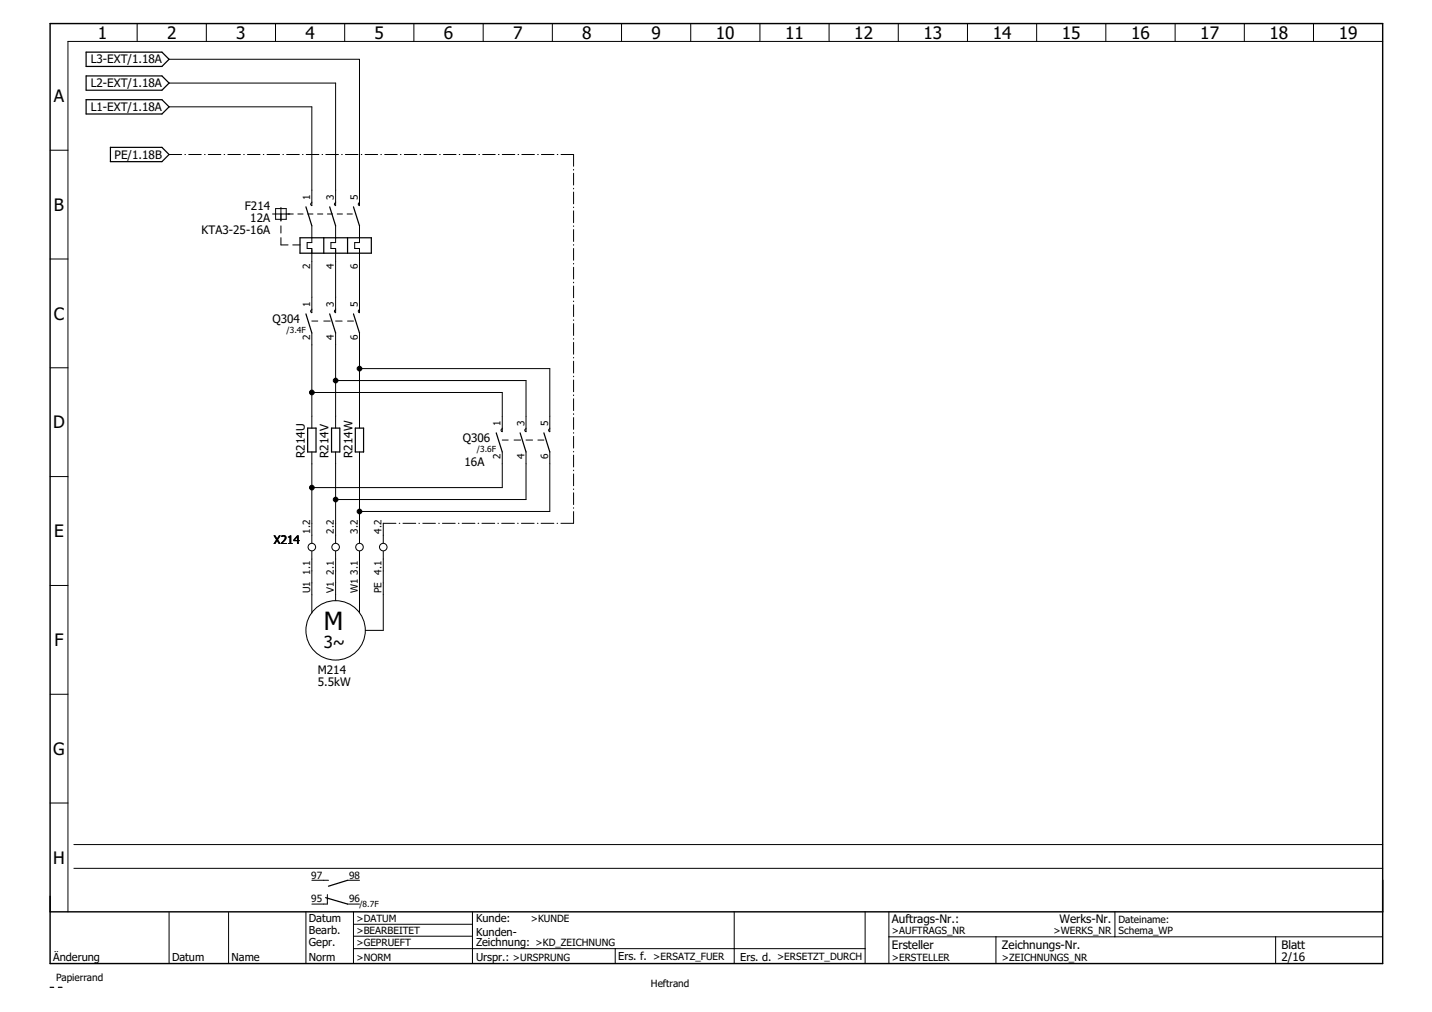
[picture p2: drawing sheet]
<svg xmlns="http://www.w3.org/2000/svg" width="297mm" height="210mm" viewBox="0 0 297 210" stroke-linecap="round" stroke-linejoin="round" font-family="sans-serif">
<g fill="none" stroke="#000" stroke-width=".25">
<path d="M17.9 10.8h15.7l1.5 1.5-1.5 1.5h-15.7zM17.9 15.7h15.7l1.5 1.5-1.5 1.5h-15.7zM17.9 20.7h15.7l1.5 1.5-1.5 1.4h-15.7zM22.9 30.6h10.7l1.5 1.4-1.5 1.5h-10.7zM62.2 49.3h14.8v3.2h-14.8zM63.5 42.9l1.2 3.9M67.2 49.3v3.2M68.4 42.9l1.2 3.9M72.1 49.3v3.2M73.3 42.9l1.3 3.9M63.5 65.1l1.2 4M68.4 65.1l1.2 4"/>
<path d="M73.3 65.1l1.3 4M63.8 88.8h1.8v4.9h-1.8zM68.8 88.8h1.7v4.9h-1.7zM73.7 88.8h1.7v4.9h-1.7zM102.9 89.8l1.3 3.9M107.9 89.8l1.2 3.9M112.8 89.8l1.2 3.9M67.5 186.2l4.6 1.3M72.1 182.6l-4 1.2M10.4 204.8h.7M12.1 204.8h.8"/>
</g>
<g fill="none" stroke="#000" stroke-width=".21">
<path d="M28.4 4.9v3.7M35.1 17.2h34.5v25.5l-.2-.3 .2-.4M35.1 12.3h39.5v30.4l-.3-.3 .3-.4M42.8 4.9v3.7M57.1 4.9v3.7M71.5 4.9v3.7M85.9 4.9v3.7M100.2 4.9v3.7M114.6 4.9v3.7M128.9 4.9v3.7M143.3 4.9v3.7M157.6 4.9v3.7"/>
<path d="M172 4.9v3.7M186.3 4.9v3.7M200.7 4.9v3.7M215 4.9v3.7M229.4 4.9v3.7M243.8 4.9v3.7M258.1 4.9v3.7M272.5 4.9v3.7M286.8 8.6h-272.7v180.5M10.4 31.2h3.7M35.1 22.2h29.6v20.5l-.3-.3 .3-.4M35.1 32h2.6"/>
<path d="M38.4 32h.1M39.1 32h2.6M42.4 32h.1M43.2 32h2.6M46.5 32h.1M47.3 32h2.6M50.5 32h.2M51.3 32h2.6M54.6 32h.1M55.4 32h2.6M58.7 32h.1M59.5 32h2.6"/>
<path d="M62.7 32h.2M63.5 32h2.6M66.8 32h.1M67.6 32h2.6M70.9 32h.1M71.6 32h2.7M74.9 32h.2M75.7 32h2.6M79 32h.1M79.8 32h2.6M83.1 32h.1M83.9 32h2.6"/>
<path d="M87.1 32h.1M87.9 32h2.6M91.2 32h.1M92 32h2.6M95.2 32h.2M96.1 32h2.6M99.3 32h.2M100.1 32h2.6M103.4 32h.1M104.2 32h2.6M107.4 32h.2M108.2 32h2.6"/>
<path d="M111.5 32h.2M112.3 32h2.6M115.6 32h.1M116.4 32h2.6v2.5M119 35.1v.2M119 35.9v2.5M119 39.1v.1M119 39.8v2.5M10.4 53.7h3.7M56.5 44.4h4.3M57.2 43.3h2.2v2.2h-2.2zM58.3 43v2.9"/>
<path d="M58.3 46.8v1.5M58.3 49.3v1.5h1.5M60.7 50.8h1.5M61.8 44.4h1.1M63.8 44.4h1.1M64.7 46.8v3.5h-1v1.2h1v13.4l-.3-.3 .3-.4M65.9 44.4h1.1M67.9 44.4h1.1M69.6 46.8v3.5h-1v1.2h1v13.4l-.2-.3 .2-.4M70 44.4h1M72 44.4h1.1M74.6 46.8v3.5h-1v1.2h1v13.4l-.3-.3 .3-.4"/>
<path d="M119 42.9v.2M119 43.7v2.5M119 46.8v.2M119 47.6v2.5M119 50.7v.2M119 51.5v2.5M119 54.6v.2M119 55.4v2.5M119 58.5v.2M119 59.3v2.5M10.4 76.3h3.7M64.7 69.1v19.7"/>
<path d="M64.7 66.6h1.2M67.2 66.6h1.3M69.6 78.9h39.5v10.6l-.2-.3 .2-.3M69.6 69.1v19.7M69.6 66.6h1.4M72.1 66.6h1.2M74.6 76.5h39.4v13l-.2-.3 .2-.3M74.6 69.1v19.7M119 62.4v.2M119 63.2v2.5M119 66.3v.2M119 67.1v2.5"/>
<path d="M119 70.2v.2M119 71v2.5M119 74.1v.2M119 74.9v2.5M119 78v.1M119 78.8v2.5M10.4 98.8h3.7M64.7 81.4h39.5v8.1l-.3-.3 .3-.3M64.7 93.7v18.9M69.6 93.7v18.9M74.6 93.7v18.9M104.2 91.3h1.2"/>
<path d="M104.2 93.7v7.4h-39.5M106.6 91.3h1.4M109.1 91.3h1.4M109.1 93.7v9.9h-39.5M111.6 91.3h1.2M114 93.7v12.4h-39.4M119 81.9v.2M119 82.7v2.5M119 85.8v.2M119 86.6v2.4M119 89.7v.2M119 90.5v2.4"/>
<path d="M119 93.6v.1M119 94.4v2.5M119 97.5v.1M119 98.3v2.5M64.7 114.3v12.9M69.6 114.3v10.3M74.6 114.3v12.8M79.5 114.3v16.4h-3.7M82.1 108.5h-2.6v4.1M82.8 108.5h.1M83.6 108.5h2.6M86.9 108.5h.1"/>
<path d="M87.7 108.5h2.6M91 108.5h.1M91.8 108.5h2.6M95.1 108.5h.1M95.9 108.5h2.6M99.2 108.5h.1M100 108.5h2.6M103.3 108.5h.1M104.1 108.5h2.6M107.4 108.5h.1M108.2 108.5h2.6M111.5 108.5h.1"/>
<path d="M112.2 108.5h2.7M115.5 108.5h.2M119 106.1v2.4h-2.6M119 101.4v.1M119 102.2v2.4M119 105.3v.1M10.4 121.4h3.7M10.4 144h3.7M10.4 166.6h3.7M15.3 175.2h271.5M15.3 180.1h271.5M35.1 189.3v10.6"/>
<path d="M47.4 189.3v10.6M63.5 189.1v10.8M64.7 182.6h3.4M67.9 185.5v2h-3.2M72.1 182.6h2.5M72.1 187.5h2.5M73.3 189.1v10.8M73.3 196.8h106.2M73.3 191.7h24.7M73.3 194.2h24.7M98 189.1v10.8M127.6 196.8v3.1"/>
<path d="M152.3 189.1v10.8M179.5 189.1v10.8M184.4 194.3h102.3M184.4 189.1v10.8M206.6 194.3v5.6M231.3 189.1v5.2M264.6 194.3v5.6"/>
<circle cx="64.7" cy="113.5" r=".78"/>
<circle cx="69.6" cy="113.5" r=".78"/>
<circle cx="74.6" cy="113.5" r=".78"/>
<circle cx="79.5" cy="113.5" r=".78"/>
<circle cx="69.6" cy="130.7" r="6.2"/>
</g>
<path d="M10.4 4.9h276.4v195h-276.4zM10.4 189.1h276.4" fill="none" stroke="#000" stroke-width=".3"/>
<g fill="#000" stroke="#000" stroke-width=".21">
<circle cx="69.6" cy="78.9" r=".49"/>
<circle cx="74.6" cy="76.5" r=".49"/>
<circle cx="64.7" cy="81.4" r=".49"/>
<circle cx="64.7" cy="101.1" r=".49"/>
<circle cx="69.6" cy="103.6" r=".49"/>
<circle cx="74.6" cy="106.1" r=".49"/>
</g>
<text font-size="5.2" x="67.2" y="130.8">M</text>
<g font-size="3.6">
<text x="20.3" y="8">1</text>
<text x="34.7" y="8">2</text>
<text x="49" y="8">3</text>
<text x="63.4" y="8">4</text>
<text x="77.7" y="8">5</text>
<text x="92.1" y="8">6</text>
<text x="106.4" y="8">7</text>
<text x="120.8" y="8">8</text>
<text x="135.1" y="8">9</text>
<text x="148.5" y="8">10</text>
<text x="162.9" y="8">11</text>
<text x="177.2" y="8">12</text>
<text x="191.6" y="8">13</text>
<text x="205.9" y="8">14</text>
<text x="220.3" y="8">15</text>
<text x="234.6" y="8">16</text>
<text x="249" y="8">17</text>
<text x="263.3" y="8">18</text>
<text x="277.7" y="8">19</text>
<text x="11.2" y="21.1">A</text>
<text x="11.2" y="43.7">B</text>
<text x="11.2" y="66.3">C</text>
<text x="11" y="88.8">D</text>
<text x="11.2" y="111.4">E</text>
<text x="11.3" y="134">F</text>
<text x="11.1" y="156.5">G</text>
<text x="11" y="179.1">H</text>
</g>
<text font-size="3.5" x="67.2" y="134.5">3~</text>
<g font-size="2.4">
<text x="18.8" y="13.2">L3-EXT/1.18A</text>
<text x="18.8" y="23">L1-EXT/1.18A</text>
<text x="18.8" y="18.1">L2-EXT/1.18A</text>
<text x="23.8" y="32.9">PE/1.18B</text>
<text x="50.8" y="43.6">F214</text>
<text x="51.9" y="46.1">12A</text>
<text x="41.8" y="48.6">KTA3-25-16A</text>
<text x="56.5" y="67.1">Q304</text>
<text x="63.2" y="95" transform="rotate(-90 63.2 95)">R214U</text>
<text x="68.2" y="95" transform="rotate(-90 68.2 95)">R214V</text>
<text x="73.1" y="95" transform="rotate(-90 73.1 95)">R214W</text>
<text x="96" y="91.8">Q306</text>
<text x="96.3" y="96.7">16A</text>
<text x="56.8" y="112.7">X214</text>
<text x="65.9" y="142.4">5.5kW</text>
<text x="65.9" y="139.9">M214</text>
<text x="185" y="191.3">Auftrags-Nr.:</text>
<text x="219.8" y="191.3">Werks-Nr.</text>
<text x="185" y="196.8">Ersteller</text>
<text x="207.8" y="196.8">Zeichnungs-Nr.</text>
<text x="265.8" y="196.8">Blatt</text>
<text x="265.8" y="199.2">2/16</text>
</g>
<g font-size="2.3">
<text x="64.1" y="191.2">Datum</text>
<text x="98.7" y="191.2">Kunde:</text>
<text x="64.1" y="196.2">Gepr.</text>
<text x="64.1" y="193.7">Bearb.</text>
<text x="98.7" y="194.1">Kunden-</text>
<text x="98.7" y="196.2">Zeichnung: &gt;KD_ZEICHNUNG</text>
<text x="11" y="199.2">Änderung</text>
<text x="35.7" y="199.2">Datum</text>
<text x="48" y="199.2">Name</text>
<text x="64.1" y="199.2">Norm</text>
<text x="98.7" y="199.2">Urspr.: &gt;URSPRUNG</text>
<text x="128.2" y="199.1">Ers. f. &gt;ERSATZ_FUER</text>
<text x="153.5" y="199.2">Ers. d. &gt;ERSETZT_DURCH</text>
</g>
<g font-size="2.1">
<text x="64.3" y="41.6" transform="rotate(-90 64.3 41.6)">1</text>
<text x="69.3" y="41.6" transform="rotate(-90 69.3 41.6)">3</text>
<text x="74.2" y="41.6" transform="rotate(-90 74.2 41.6)">5</text>
<text x="64.3" y="55.7" transform="rotate(-90 64.3 55.7)">2</text>
<text x="69.3" y="55.7" transform="rotate(-90 69.3 55.7)">4</text>
<text x="74.2" y="55.7" transform="rotate(-90 74.2 55.7)">6</text>
<text x="64.3" y="63.8" transform="rotate(-90 64.3 63.8)">1</text>
<text x="69.3" y="63.8" transform="rotate(-90 69.3 63.8)">3</text>
<text x="74.2" y="63.8" transform="rotate(-90 74.2 63.8)">5</text>
<text x="64.3" y="70.5" transform="rotate(-90 64.3 70.5)">2</text>
<text x="69.3" y="70.5" transform="rotate(-90 69.3 70.5)">4</text>
<text x="74.2" y="70.5" transform="rotate(-90 74.2 70.5)">6</text>
<text x="103.8" y="88.5" transform="rotate(-90 103.8 88.5)">1</text>
<text x="108.8" y="88.5" transform="rotate(-90 108.8 88.5)">3</text>
<text x="113.7" y="88.5" transform="rotate(-90 113.7 88.5)">5</text>
<text x="103.8" y="95.2" transform="rotate(-90 103.8 95.2)">2</text>
<text x="108.8" y="95.2" transform="rotate(-90 108.8 95.2)">4</text>
<text x="113.7" y="95.2" transform="rotate(-90 113.7 95.2)">6</text>
<text x="64.3" y="110.7" transform="rotate(-90 64.3 110.7)">1.2</text>
<text x="69.3" y="110.7" transform="rotate(-90 69.3 110.7)">2.2</text>
<text x="74.2" y="110.7" transform="rotate(-90 74.2 110.7)">3.2</text>
<text x="79.2" y="110.7" transform="rotate(-90 79.2 110.7)">4.2</text>
<text x="64.3" y="119.2" transform="rotate(-90 64.3 119.2)">1.1</text>
<text x="69.3" y="119.2" transform="rotate(-90 69.3 119.2)">2.1</text>
<text x="74.2" y="119.2" transform="rotate(-90 74.2 119.2)">3.1</text>
<text x="79.2" y="119.2" transform="rotate(-90 79.2 119.2)">4.1</text>
<text x="64.3" y="123" transform="rotate(-90 64.3 123)">U1</text>
<text x="69.3" y="123" transform="rotate(-90 69.3 123)">V1</text>
<text x="74.2" y="123" transform="rotate(-90 74.2 123)">W1</text>
<text x="79.2" y="123" transform="rotate(-90 79.2 123)">PE</text>
<text x="64.6" y="182.2">97</text>
<text x="72.4" y="182.2">98</text>
<text x="64.6" y="187.2">95</text>
<text x="72.4" y="187.2">96</text>
<text x="73.9" y="191.2">&gt;DATUM</text>
<text x="110.1" y="191.2">&gt;KUNDE</text>
<text x="232" y="191.3">Dateiname:</text>
<text x="73.9" y="193.7">&gt;BEARBEITET</text>
<text x="73.9" y="196.2">&gt;GEPRUEFT</text>
<text x="185" y="193.7">&gt;AUFTRAGS_NR</text>
<text x="218.5" y="193.7">&gt;WERKS_NR</text>
<text x="232" y="193.7">Schema_WP</text>
<text x="11.6" y="203.6">Papierrand</text>
<text x="73.9" y="199.2">&gt;NORM</text>
<text x="185" y="199.2">&gt;ERSTELLER</text>
<text x="207.8" y="199.2">&gt;ZEICHNUNGS_NR</text>
<text x="135" y="204.8">Heftrand</text>
</g>
<g font-size="1.7">
<text x="59.5" y="69.1">/3.4F</text>
<text x="98.9" y="93.7">/3.6F</text>
<text x="74.6" y="188.1">/8.7F</text>
</g>
</svg>
